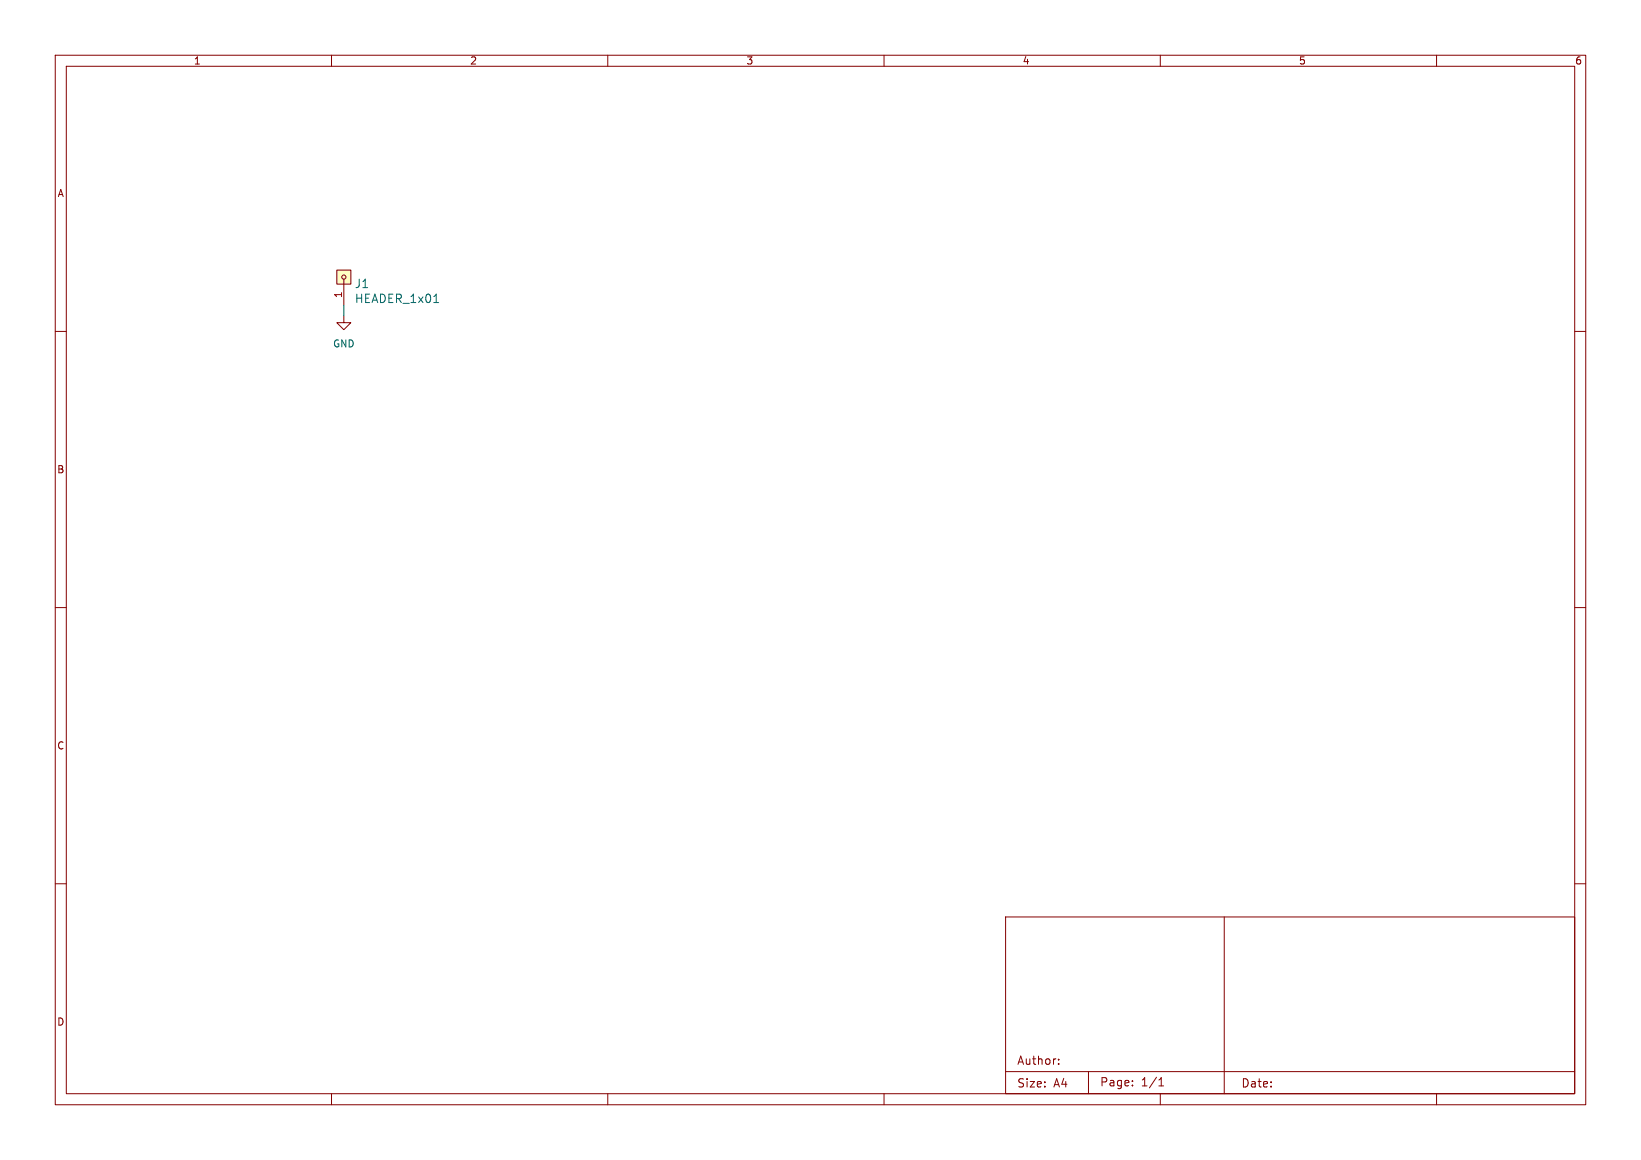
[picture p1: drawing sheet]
<svg xmlns="http://www.w3.org/2000/svg" width="297mm" height="210mm" viewBox="0 0 297 210" stroke-linecap="round" stroke-linejoin="round" font-family="sans-serif">
<g fill="none" stroke="#840000" stroke-width=".18">
<path d="M10 10h277v190h-277zM12 12h273v186h-273zM60 10v2M110 10v2M160 10v2M210 10v2M260 10v2M10 60h2M61 48.9h2.5v2.5h-2.5zM62.2 57.2v1.2h1.3l-1.3 1.3-1.2-1.3h1.2M62.2 50.5v4.7M285 60h2"/>
<path d="M10 110h2M285 110h2M10 160h2M285 160h2M182 166h103v32h-103zM221.6 166v32M60 198v2M110 198v2M160 198v2M182 194h103M191.6 192.6v.1M191.6 191.8v.1"/>
<path d="M197 194v4M205 196.5v.1M205 195.7v.1M209.7 196.6h.9M209.7 195.5l.5-.4v1.5M210 198v2M260 198v2"/>
<circle cx="62.2" cy="50.2" r=".38"/>
</g>
<path d="M61 48.9h2.5v2.5h-2.5z" fill="#ffffc2" stroke="#ffffc2" stroke-width=".18"/>
<path d="M78.5 54.8h.9" fill="none" stroke="#006464" stroke-width=".18"/>
<path d="M62.2 55.2v2" fill="none" stroke="#009600" stroke-width=".18"/>
<g font-size="2.1" fill="#006464">
<text x="64.2" y="52.3">J1</text>
<text x="64.2" y="55">HEADER_1x01</text>
</g>
<g font-size="2.1" fill="#840000">
<text x="184" y="192.9">Author:</text>
<text x="184" y="197">Size:</text>
<text x="190.6" y="197">A4</text>
<text x="199" y="196.8">Page:</text>
<text x="206.4" y="196.8">1/1</text>
<text x="224.6" y="197">Date:</text>
</g>
<g font-size="1.8" fill="#840000">
<text x="35" y="11.8">1</text>
<text x="85" y="11.8">2</text>
<text x="135" y="11.8">3</text>
<text x="185" y="11.8">4</text>
<text x="235" y="11.8">5</text>
<text x="285" y="11.8">6</text>
<text x="10.4" y="35.8">A</text>
<text x="10.3" y="85.8">B</text>
<text x="10.3" y="135.8">C</text>
<text x="10.3" y="185.8">D</text>
</g>
<text font-size="1.8" fill="#a90000" x="62" y="54" transform="rotate(-90 62 54)">1</text>
<text font-size="1.8" fill="#006464" x="60.2" y="63.1">GND</text>
</svg>
